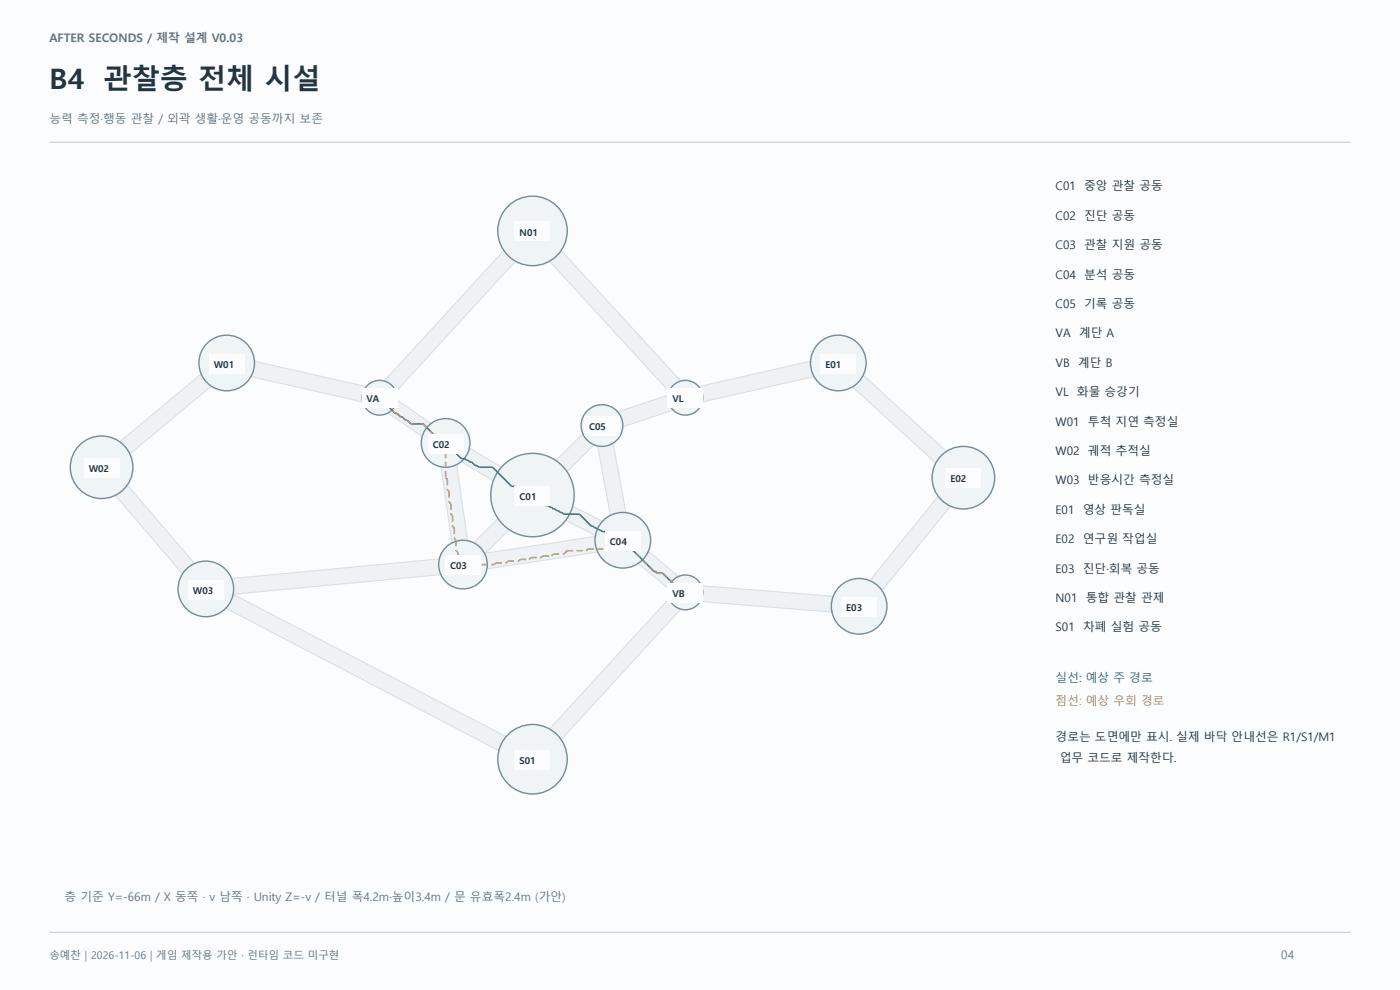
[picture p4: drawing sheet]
<svg xmlns="http://www.w3.org/2000/svg" width="420mm" height="297mm" viewBox="0 0 420 297" stroke-linecap="round" stroke-linejoin="round" font-family="sans-serif">
<path d="M0 0h420.2v297h-420.2z" fill-rule="evenodd" fill="#fafcfd"/>
<path d="M14.8 42.7h390.5" fill="none" stroke="#c6d0d8" stroke-width=".35"/>
<g fill="none" stroke="#d9e1e7" stroke-width="5.1" stroke-linecap="butt">
<path d="M153.3 76.4l-36.4 39.7M166.3 76.4l36.4 39.7M62.3 113.7l-25.2 21M75.4 110.6l34.3 7.8M244.3 110.6l-34.3 7.8M257.1 114l25.7 23.5M117.5 121.8l10.9 7.4M134.7 139.3l3.3 23.7M139.3 136.2l10.5 6.3M176.8 131.5l-8.7 8.8M181.6 133l4 21.7M201.5 120.7l-15.7 5.3"/>
<path d="M36.1 146.7l20.8 24.3M151.5 156.8l-8 8M170.3 153.8l9.9 4.9M283.7 150l-21.1 26.1M132.5 170l-63.2 6M179.5 163.2l-34.2 5.2M192.7 166.9l9.6 8M210.1 178.1l40.3 3.2M68.4 180.2l82.9 43.2M202.7 181l-36.4 39.7"/>
</g>
<g fill="none" stroke="#eef2f5" stroke-width="4.4" stroke-linecap="butt">
<path d="M153.3 76.4l-36.4 39.7M166.3 76.4l36.4 39.7M62.3 113.7l-25.2 21M75.4 110.6l34.3 7.8M244.3 110.6l-34.3 7.8M257.1 114l25.7 23.5M117.5 121.8l10.9 7.4M134.7 139.3l3.3 23.7M139.3 136.2l10.5 6.3M176.8 131.5l-8.7 8.8M181.6 133l4 21.7M201.5 120.7l-15.7 5.3"/>
<path d="M36.1 146.7l20.8 24.3M151.5 156.8l-8 8M170.3 153.8l9.9 4.9M283.7 150l-21.1 26.1M132.5 170l-63.2 6M179.5 163.2l-34.2 5.2M192.7 166.9l9.6 8M210.1 178.1l40.3 3.2M68.4 180.2l82.9 43.2M202.7 181l-36.4 39.7"/>
</g>
<g fill="#eff4f7" stroke="#748c9c" stroke-width=".42">
<circle cx="159.8" cy="148.5" r="12.5"/>
<circle cx="133.7" cy="132.9" r="7.3"/>
<circle cx="138.9" cy="169.4" r="7.3"/>
<circle cx="186.9" cy="162.1" r="8.3"/>
<circle cx="180.7" cy="127.7" r="6.3"/>
<circle cx="113.9" cy="119.3" r="5.2"/>
<circle cx="205.7" cy="177.7" r="5.2"/>
<circle cx="205.7" cy="119.3" r="5.2"/>
<circle cx="68" cy="108.9" r="8.3"/>
<circle cx="30.5" cy="140.2" r="9.4"/>
<circle cx="61.8" cy="176.7" r="8.3"/>
<circle cx="251.6" cy="108.9" r="8.3"/>
<circle cx="289.1" cy="143.3" r="9.4"/>
<circle cx="257.8" cy="181.9" r="8.3"/>
<circle cx="159.8" cy="69.3" r="10.4"/>
<circle cx="159.8" cy="227.8" r="10.4"/>
</g>
<path d="M113.9 119.3l4.7 4.7h.5l1.1 1.1h.5l1 1h.6l1 1.1h3.7l5.2 5.2h1l5.2 5.2h1.1l.5 .5h.5l.5 .5h.6l1 1.1h.5l.5 .5h4.2l5.8 5.7h1l.5 .6h.5l.6 .5h.5l1.5 1h1.1l3.1 3.1h.5l.6 .6h1l1.6 1h.5l.5 .5h.5l.6 .6h.5l.5 .5h4.7l3.6 3.6h.6l.5 .5h.5l.5 .6h.5l.6 .5h1l.5 .5h.6l.5 .5h.5l1.6 1.1h1l9.9 9.9h.5l.6 .5h1.5l5.2 5.2h1.1l.5 .5" fill="none" stroke="#197b81" stroke-width=".46"/>
<g fill="none" stroke="#be8c46" stroke-width=".46" stroke-dasharray="1.8 1.1" stroke-linecap="butt">
<path d="M113.9 119.3l4.7 4.7M118.6 124h.5M119.1 124l1.1 1.1M120.2 125.1h.5M120.7 125.1l1 1M121.7 126.1h.6M122.3 126.1l1 1.1M123.3 127.2h3.7M127 127.2l5.2 5.2M132.2 132.4h1M133.2 132.4l.5 .5M133.7 132.9v10.4"/>
<path d="M133.7 143.3l.6 .5M134.3 143.8v3.2M134.3 147l.5 .5M134.8 147.5v3.1M134.8 150.6l.5 .5M135.3 151.1v3.2M135.3 154.3l.5 .5M135.8 154.8v3.1M135.8 157.9l.5 .5M136.3 158.4v3.2M136.3 161.6l.6 .5M136.9 162.1v3.1"/>
<path d="M136.9 165.2l.5 .5M137.4 165.7v.6M137.4 166.3l.5 .5M137.9 166.8v.5M137.9 167.3l.5 .5M138.4 167.8v1.1M138.4 168.9l.6 .5M139 169.4h9.3M148.3 169.4l.6-.5M148.9 168.9h3.1M152 168.9l.5-.5M152.5 168.4h3.1"/>
<path d="M155.6 168.4l.6-.6M156.2 167.8h2.6M158.8 167.8l.5-.5M159.3 167.3h3.1M162.4 167.3l.5-.5M162.9 166.8h2.6M165.5 166.8l.6-.5M166.1 166.3h3.1M169.2 166.3l1-1.1M170.2 165.2h5.8M176 165.2l.5-.5M176.5 164.7h5.2"/>
<path d="M181.7 164.7l.5-.5M182.2 164.2h.6M182.8 164.2l.5-.5M183.3 163.7h.5M183.8 163.7l.5-.6M184.3 163.1h.5M184.8 163.1l.6-.5M185.4 162.6h.5M185.9 162.6l.5-.5M186.4 162.1h.5M186.9 162.1l9.4 9.4M196.3 171.5h.5"/>
<path d="M196.8 171.5l.6 .5M197.4 172h1.5M198.9 172l5.2 5.2M204.1 177.2h1.1M205.2 177.2l.5 .5"/>
</g>
<g fill="#fafcfd">
<path d="M154.5 145.7h10.6v6h-10.6z" fill-rule="evenodd"/>
<path d="M128.4 130.1h10.6v6h-10.6z" fill-rule="evenodd"/>
<path d="M133.7 166.6h10.5v6h-10.5z" fill-rule="evenodd"/>
<path d="M181.6 159.3h10.6v6h-10.6z" fill-rule="evenodd"/>
<path d="M175.4 124.9h10.6v6h-10.6z" fill-rule="evenodd"/>
<path d="M108.6 116.5h10.6v6h-10.6z" fill-rule="evenodd"/>
<path d="M200.4 174.9h10.6v6h-10.6z" fill-rule="evenodd"/>
<path d="M200.4 116.5h10.6v6h-10.6z" fill-rule="evenodd"/>
<path d="M62.7 106.1h10.6v6h-10.6z" fill-rule="evenodd"/>
<path d="M25.2 137.4h10.6v6h-10.6z" fill-rule="evenodd"/>
<path d="M56.5 173.9h10.6v6h-10.6z" fill-rule="evenodd"/>
<path d="M246.3 106.1h10.6v6h-10.6z" fill-rule="evenodd"/>
<path d="M283.8 140.5h10.6v6h-10.6z" fill-rule="evenodd"/>
<path d="M252.5 179.1h10.6v6h-10.6z" fill-rule="evenodd"/>
<path d="M154.5 66.5h10.6v6h-10.6z" fill-rule="evenodd"/>
<path d="M154.5 225h10.6v6h-10.6z" fill-rule="evenodd"/>
</g>
<path d="M14.8 279.8h390.5" fill="none" stroke="#c6d0d8" stroke-width=".35"/>
<g font-size="8.5" fill="#243542">
<text x="14.8" y="26.8">B4</text>
<text x="31.1" y="26.8">관찰층 전체 시설</text>
</g>
<g font-size="3.5" fill="#607383">
<text x="14.8" y="12.7">AFTER SECONDS / 제작 설계 V0.03</text>
<text x="14.8" y="37">능력 측정·행동 관찰 / 외곽 생활·운영 공동까지 보존</text>
<text x="19.4" y="270.2">층 기준 Y=-66m / X 동쪽 · v 남쪽 · Unity Z=-v / 터널 폭4.2m·높이3.4m / 문 유효폭2.4m (가안)</text>
<text x="384.5" y="287.9">04</text>
</g>
<g font-size="3.5" fill="#243542">
<text x="316.8" y="57.1">C01</text>
<text x="325.4" y="57.1">중앙 관찰 공동</text>
<text x="316.8" y="66">C02</text>
<text x="325.4" y="66">진단 공동</text>
<text x="316.8" y="74.8">C03</text>
<text x="325.4" y="74.8">관찰 지원 공동</text>
<text x="316.8" y="83.6">C04</text>
<text x="325.4" y="83.6">분석 공동</text>
<text x="316.8" y="92.4">C05</text>
<text x="325.4" y="92.4">기록 공동</text>
<text x="316.8" y="101.2">VA</text>
<text x="323.8" y="101.2">계단 A</text>
<text x="316.8" y="110.1">VB</text>
<text x="323.6" y="110.1">계단 B</text>
<text x="316.8" y="118.9">VL</text>
<text x="323.2" y="118.9">화물 승강기</text>
<text x="316.8" y="127.7">W01</text>
<text x="326.5" y="127.7">투척 지연 측정실</text>
<text x="316.8" y="136.5">W02</text>
<text x="326.5" y="136.5">궤적 추적실</text>
<text x="316.8" y="145.3">W03</text>
<text x="326.5" y="145.3">반응시간 측정실</text>
<text x="316.8" y="154.2">E01</text>
<text x="325" y="154.2">영상 판독실</text>
<text x="316.8" y="163">E02</text>
<text x="325" y="163">연구원 작업실</text>
<text x="316.8" y="171.8">E03</text>
<text x="325" y="171.8">진단·회복 공동</text>
<text x="316.8" y="180.6">N01</text>
<text x="325.9" y="180.6">통합 관찰 관제</text>
<text x="316.8" y="189.4">S01</text>
<text x="325.1" y="189.4">차폐 실험 공동</text>
<text x="316.8" y="222.2">경로는 도면에만 표시. 실제 바닥 안내선은 R1/S1/M1</text>
<text x="318" y="228.6">업무 코드로 제작한다.</text>
</g>
<text font-size="3.5" fill="#197b81" x="316.8" y="204.6">실선: 예상 주 경로</text>
<text font-size="3.5" fill="#be8c46" x="316.8" y="211.7">점선: 예상 우회 경로</text>
<text font-size="3.2" fill="#607383" x="14.8" y="287.9">송예찬 | 2026-11-06 | 게임 제작용 가안 · 런타임 코드 미구현</text>
<g font-size="2.8" fill="#243542">
<text x="155.2" y="70.7">N01</text>
<text x="155.9" y="70.7">N01</text>
<text x="63.4" y="110.3">W01</text>
<text x="64.2" y="110.3">W01</text>
<text x="247" y="110.3">E01</text>
<text x="247.7" y="110.3">E01</text>
<text x="109.3" y="120.8">VA</text>
<text x="110" y="120.8">VA</text>
<text x="201.1" y="120.8">VL</text>
<text x="201.8" y="120.8">VL</text>
<text x="176.1" y="129.1">C05</text>
<text x="176.8" y="129.1">C05</text>
<text x="129.2" y="134.3">C02</text>
<text x="129.9" y="134.3">C02</text>
<text x="25.9" y="141.6">W02</text>
<text x="26.6" y="141.6">W02</text>
<text x="155.2" y="150">C01</text>
<text x="155.9" y="150">C01</text>
<text x="284.5" y="144.7">E02</text>
<text x="285.2" y="144.7">E02</text>
<text x="182.3" y="163.5">C04</text>
<text x="183" y="163.5">C04</text>
<text x="134.4" y="170.8">C03</text>
<text x="135.1" y="170.8">C03</text>
<text x="57.2" y="178.1">W03</text>
<text x="57.9" y="178.1">W03</text>
<text x="201.1" y="179.2">VB</text>
<text x="201.8" y="179.2">VB</text>
<text x="253.3" y="183.3">E03</text>
<text x="254" y="183.3">E03</text>
<text x="155.2" y="229.2">S01</text>
<text x="155.9" y="229.2">S01</text>
</g>
</svg>
